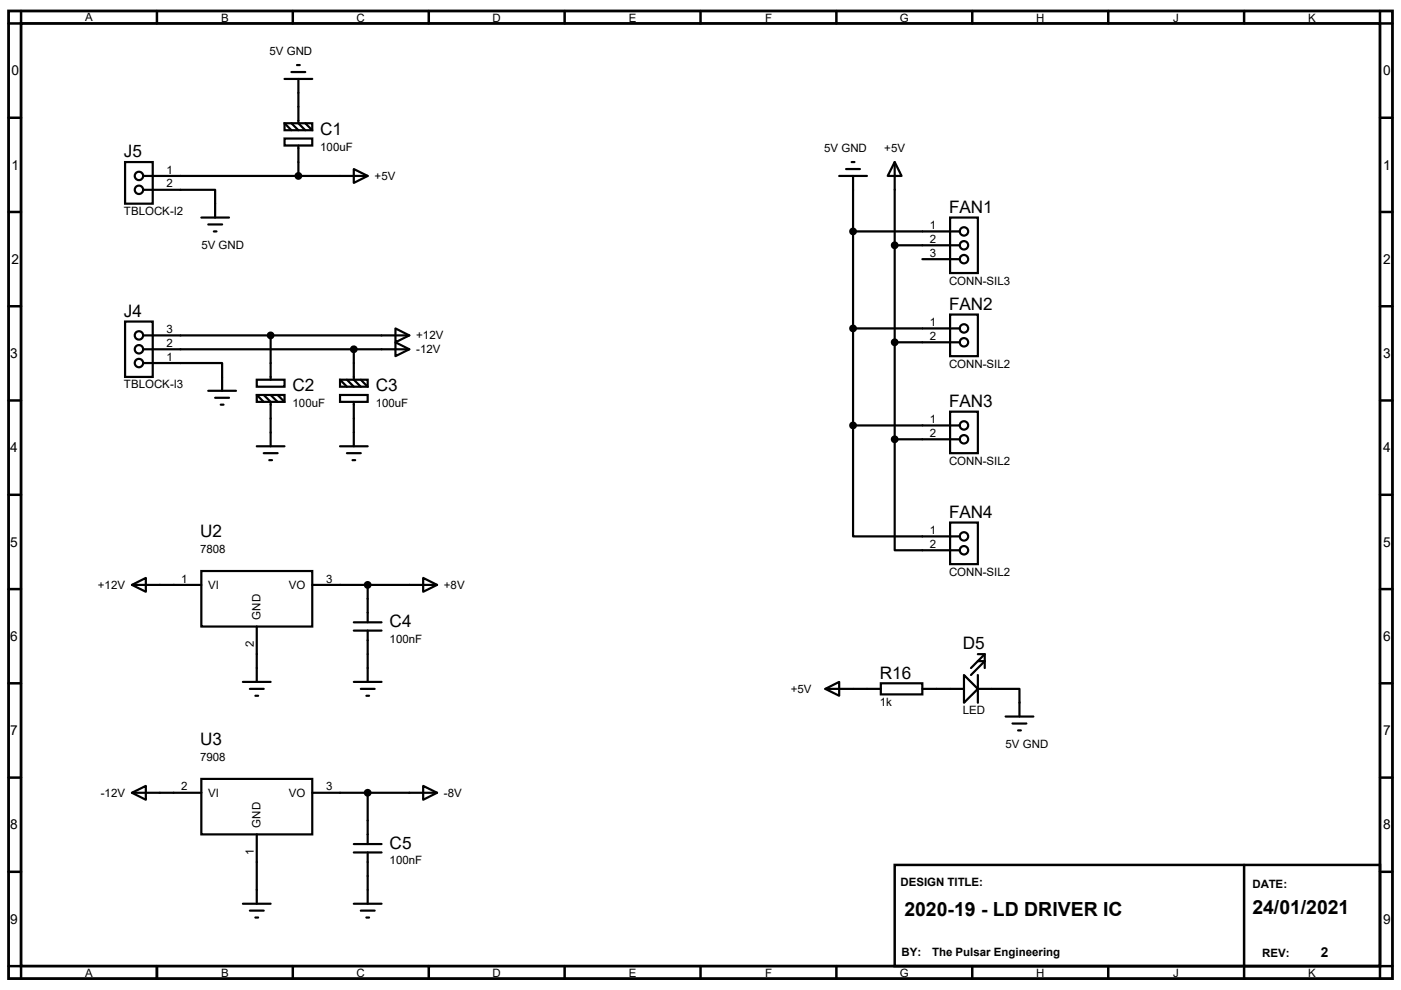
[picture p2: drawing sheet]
<svg xmlns="http://www.w3.org/2000/svg" width="297mm" height="210mm" viewBox="0 0 297 210" stroke-linecap="round" stroke-linejoin="round" font-family="sans-serif">
<path d="M1.8 2.3h293.4v205.3h-293.4zM4.5 5h288.1v199.9h-288.1z" fill="none" stroke="#000" stroke-width=".59"/>
<g fill="none" stroke="#000" stroke-width=".53">
<path d="M4.5 2.3v2.7h-2.7M33.3 2.3v2.7M62.1 2.3v2.7M90.9 2.3v2.7M119.7 2.3v2.7M148.5 2.3v2.7M177.3 2.3v2.7M206.1 2.3v2.7M235 2.3v2.7M263.8 2.3v2.7M292.6 2.3v2.7h2.6M1.8 25h2.7"/>
<path d="M292.6 25h2.6M1.8 45h2.7M292.6 45h2.6M1.8 65h2.7M292.6 65h2.6M1.8 84.9h2.7M292.6 84.9h2.6M1.8 104.9h2.7M292.6 104.9h2.6M1.8 124.9h2.7M292.6 124.9h2.6M1.8 144.9h2.7"/>
<path d="M292.6 144.9h2.6M1.8 164.9h2.7M292.6 164.9h2.6M1.8 184.9h2.7M189.7 183.5h102.9v21.4h-102.9zM263.8 183.5v24.1M292.6 184.9h2.6M1.8 204.9h2.7v2.7M33.3 204.9v2.7M62.1 204.9v2.7M90.9 204.9v2.7M119.7 204.9v2.7"/>
<path d="M148.5 204.9v2.7M177.3 204.9v2.7M206.1 204.9v2.7M235 204.9v2.7M295.2 204.9h-2.6v2.7"/>
</g>
<g fill="none" stroke="#000" stroke-width=".47">
<path d="M60.3 16.7h5.9M61.8 15.3h2.9M63 13.8h.6M63.3 16.7v9.4l1.4 1.5M26.5 34.4h5.9v8.8h-5.9zM60.3 26.1l1.5 1.5M60.3 29.4h5.9v1.5h-5.9zM60.3 26.1h5.9v1.5h-5.9zM61.8 26.1l1.5 1.5M63.3 30.9v6.4M64.7 26.1l1.5 1.5M75 35.9l3 1.4-3 1.5z"/>
<path d="M78 37.3h-47.7M177.9 37.3h5.9M179.4 35.9h2.9M180.6 34.4h.6M180.9 37.3v52.9M189.7 34.4l1.5 2.9h-3zM189.7 34.4v58.8M30.3 40.3h15.3v5.8M42.7 46.1h5.9M44.2 47.6h2.9M45.3 49.1h.6M180.9 49.1h22.6"/>
<path d="M189.7 52h13.8M201.4 46.1h5.9v11.8h-5.9zM203.5 55h-7.9M26.5 68.2h5.9v11.7h-5.9zM30.3 77h16.8v5.9M30.3 71.1h56.5M30.3 74.1h56.5M57.4 71.1v9.4M75 74.1v6.4l1.5 1.5M83.8 69.7l3 1.4-3 1.5zM83.8 72.6l3 1.5-3 1.4zM180.9 69.7h22.6"/>
<path d="M189.7 72.6h13.8M201.4 66.7h5.9v8.8h-5.9zM44.2 82.9h5.8M45.6 84.4h3M46.8 85.8h.6M54.4 80.5h5.9v1.5h-5.9zM54.4 83.8h5.9v1.4h-5.9zM54.4 83.8l1.5 1.4M54.4 94.7h5.9M55.9 83.8l1.5 1.4v9.5M55.9 96.1h3M57.1 97.6h.6"/>
<path d="M57.4 83.8l1.5 1.4M58.9 83.8l1.4 1.4M72.1 80.5l1.5 1.5M72.1 83.8h5.9v1.4h-5.9zM72.1 80.5h5.9v1.5h-5.9zM72.1 94.7h5.9M73.6 80.5l1.4 1.5M73.6 96.1h2.9M74.7 97.6h.6M75 85.2v9.5M76.5 80.5l1.5 1.5M189.7 93.2v23.5h13.8"/>
<path d="M189.7 93.2h13.8M201.4 87.3h5.9v8.8h-5.9zM203.5 90.2h-22.6v23.6h22.6M201.4 110.8h5.9v8.9h-5.9zM28 124.1h14.7M28 124.1l2.9-1.5v2.9zM42.7 121.1h23.5v11.8h-23.5zM54.4 132.9v11.7M66.2 124.1h26.5M75 132h5.9M75 133.8h5.9M78 124.1v7.9"/>
<path d="M78 133.8v10.8M89.7 122.6l3 1.5-3 1.4zM207.3 138.7h1.5v1.5l-2.9 3M208.8 138.7l-2.9 3M51.5 144.6h5.9M53 146.1h2.9M54.1 147.6h.6M75 144.6h5.9M76.5 146.1h2.9M77.7 147.6h.5M175 146.1h11.8M175 146.1l2.9-1.5v3z"/>
<path d="M186.8 144.9h8.8v2.4h-8.8zM195.6 146.1h8.8M204.4 143.2l2.9 2.9-2.9 3zM207.3 140.2h1.5v1.5M207.3 143.2v5.9M207.3 146.1h8.9v5.9M213.2 152h5.9M214.7 153.5h2.9M215.9 154.9h.5M28 168.1h14.7M28 168.1l2.9-1.4v2.9zM42.7 165.2h23.5v11.8h-23.5z"/>
<path d="M54.4 177v14.7M66.2 168.1h26.5M75 179h5.9M78 168.1v10.9M89.7 166.7l3 1.4-3 1.5zM51.5 191.7h5.9M53 193.1h2.9M54.1 194.6h.6M75 180.8h5.9M75 191.7h5.9M76.5 193.1h2.9M77.7 194.6h.5"/>
<path d="M78 180.8v10.9"/>
<circle cx="29.5" cy="37.3" r=".89"/>
<circle cx="29.5" cy="40.3" r=".89"/>
<circle cx="204.4" cy="52" r=".89"/>
<circle cx="204.4" cy="49.1" r=".89"/>
<circle cx="204.4" cy="55" r=".89"/>
<circle cx="29.5" cy="77" r=".89"/>
<circle cx="29.5" cy="74.1" r=".89"/>
<circle cx="29.5" cy="71.1" r=".89"/>
<circle cx="204.4" cy="72.6" r=".89"/>
<circle cx="204.4" cy="69.7" r=".89"/>
<circle cx="204.4" cy="93.2" r=".89"/>
<circle cx="204.4" cy="90.2" r=".89"/>
<circle cx="204.4" cy="113.8" r=".89"/>
<circle cx="204.4" cy="116.7" r=".89"/>
</g>
<g fill="#000" stroke="#000" stroke-width=".47">
<circle cx="63.3" cy="37.3" r=".59"/>
<circle cx="180.9" cy="49.1" r=".59"/>
<circle cx="189.7" cy="52" r=".59"/>
<circle cx="57.4" cy="71.1" r=".59"/>
<circle cx="75" cy="74.1" r=".59"/>
<circle cx="180.9" cy="69.7" r=".59"/>
<circle cx="189.7" cy="72.6" r=".59"/>
<circle cx="180.9" cy="90.2" r=".59"/>
<circle cx="189.7" cy="93.2" r=".59"/>
<circle cx="78" cy="124.1" r=".59"/>
<circle cx="78" cy="168.1" r=".59"/>
</g>
<g font-size="4.1">
<text x="191.7" y="194.4">2020-19 - LD DRIVER IC</text>
<text x="265.5" y="193.8">24/01/2021</text>
</g>
<g font-size="3.6">
<text x="67.9" y="28.6">C1</text>
<text x="26.3" y="33.4">J5</text>
<text x="201.2" y="45.1">FAN1</text>
<text x="201.2" y="65.7">FAN2</text>
<text x="26.3" y="67.2">J4</text>
<text x="62" y="83">C2</text>
<text x="79.7" y="83">C3</text>
<text x="201.2" y="86.3">FAN3</text>
<text x="42.4" y="113.9">U2</text>
<text x="201.2" y="109.8">FAN4</text>
<text x="82.6" y="133">C4</text>
<text x="204.1" y="137.7">D5</text>
<text x="186.5" y="143.9">R16</text>
<text x="42.4" y="158">U3</text>
<text x="82.6" y="180">C5</text>
</g>
<g font-size="2.9">
<text x="2.5" y="16">0</text>
<text x="293.3" y="16">0</text>
<text x="2.5" y="36">1</text>
<text x="293.3" y="36">1</text>
<text x="2.5" y="56">2</text>
<text x="293.3" y="56">2</text>
<text x="2.2" y="75.9">3</text>
<text x="293.3" y="75.9">3</text>
<text x="2.2" y="95.9">4</text>
<text x="293.3" y="95.9">4</text>
<text x="2.2" y="115.9">5</text>
<text x="293.3" y="115.9">5</text>
<text x="2.2" y="135.9">6</text>
<text x="293.3" y="135.9">6</text>
<text x="2.2" y="155.9">7</text>
<text x="293.3" y="155.9">7</text>
<text x="2.2" y="175.9">8</text>
<text x="293.3" y="175.9">8</text>
<text x="2.2" y="195.9">9</text>
<text x="293.3" y="195.9">9</text>
<text x="280" y="203">2</text>
</g>
<g font-size="2.4">
<text x="18.1" y="4.4">A</text>
<text x="46.9" y="4.7">B</text>
<text x="75.6" y="4.7">C</text>
<text x="104.4" y="4.7">D</text>
<text x="133.3" y="4.7">E</text>
<text x="162.2" y="4.7">F</text>
<text x="190.8" y="4.7">G</text>
<text x="219.7" y="4.7">H</text>
<text x="248.7" y="4.7">J</text>
<text x="277.4" y="4.7">K</text>
<text x="57.1" y="11.7">5V GND</text>
<text x="67.9" y="31.9">100uF</text>
<text x="174.7" y="32.3">5V GND</text>
<text x="187.5" y="32.3">+5V</text>
<text x="35.3" y="36.8">1</text>
<text x="35.3" y="39.8">2</text>
<text x="79.4" y="38.2">+5V</text>
<text x="26.3" y="45.6">TBLOCK-I2</text>
<text x="42.7" y="52.9">5V GND</text>
<text x="197.1" y="48.6">1</text>
<text x="197.1" y="51.5">2</text>
<text x="197.1" y="54.5">3</text>
<text x="201.2" y="60.3">CONN-SIL3</text>
<text x="35.3" y="70.6">3</text>
<text x="88.3" y="72">+12V</text>
<text x="197.1" y="69.2">1</text>
<text x="35.3" y="76.5">1</text>
<text x="35.3" y="73.6">2</text>
<text x="88.3" y="74.9">-12V</text>
<text x="197.1" y="72.1">2</text>
<text x="201.2" y="78">CONN-SIL2</text>
<text x="26.3" y="82.4">TBLOCK-I3</text>
<text x="62" y="86.3">100uF</text>
<text x="79.7" y="86.3">100uF</text>
<text x="197.1" y="89.7">1</text>
<text x="197.1" y="92.7">2</text>
<text x="201.2" y="98.6">CONN-SIL2</text>
<text x="197.1" y="113.3">1</text>
<text x="42.4" y="117.2">7808</text>
<text x="197.1" y="116.2">2</text>
<text x="20.8" y="124.9">+12V</text>
<text x="38.4" y="123.5">1</text>
<text x="44.2" y="124.9">VI</text>
<text x="61.2" y="124.9">VO</text>
<text x="69.1" y="123.5">3</text>
<text x="94.1" y="124.9">+8V</text>
<text x="201.2" y="122.1">CONN-SIL2</text>
<text x="55.2" y="131.4" transform="rotate(-90 55.2 131.4)">GND</text>
<text x="53.8" y="137.2" transform="rotate(-90 53.8 137.2)">2</text>
<text x="82.6" y="136.3">100nF</text>
<text x="167.6" y="147">+5V</text>
<text x="186.5" y="149.7">1k</text>
<text x="204.1" y="151.5">LED</text>
<text x="42.4" y="161.3">7908</text>
<text x="213.2" y="158.7">5V GND</text>
<text x="38.4" y="167.6">2</text>
<text x="69.1" y="167.6">3</text>
<text x="21.4" y="169">-12V</text>
<text x="44.2" y="169">VI</text>
<text x="61.2" y="169">VO</text>
<text x="94.1" y="169">-8V</text>
<text x="55.2" y="175.5" transform="rotate(-90 55.2 175.5)">GND</text>
<text x="53.8" y="181.3" transform="rotate(-90 53.8 181.3)">1</text>
<text x="82.6" y="183.3">100nF</text>
<text x="190.9" y="187.9">DESIGN TITLE:</text>
<text x="265.5" y="188.3">DATE:</text>
<text x="191.2" y="202.7">BY:</text>
<text x="197.6" y="202.7">The Pulsar Engineering</text>
<text x="267.6" y="202.9">REV:</text>
<text x="18.1" y="207.2">A</text>
<text x="46.9" y="207.2">B</text>
<text x="75.6" y="207.2">C</text>
<text x="104.4" y="207.2">D</text>
<text x="133.3" y="207.2">E</text>
<text x="162.2" y="207.2">F</text>
<text x="190.8" y="207.2">G</text>
<text x="219.7" y="207.2">H</text>
<text x="248.7" y="207.2">J</text>
<text x="277.4" y="207.2">K</text>
</g>
</svg>
